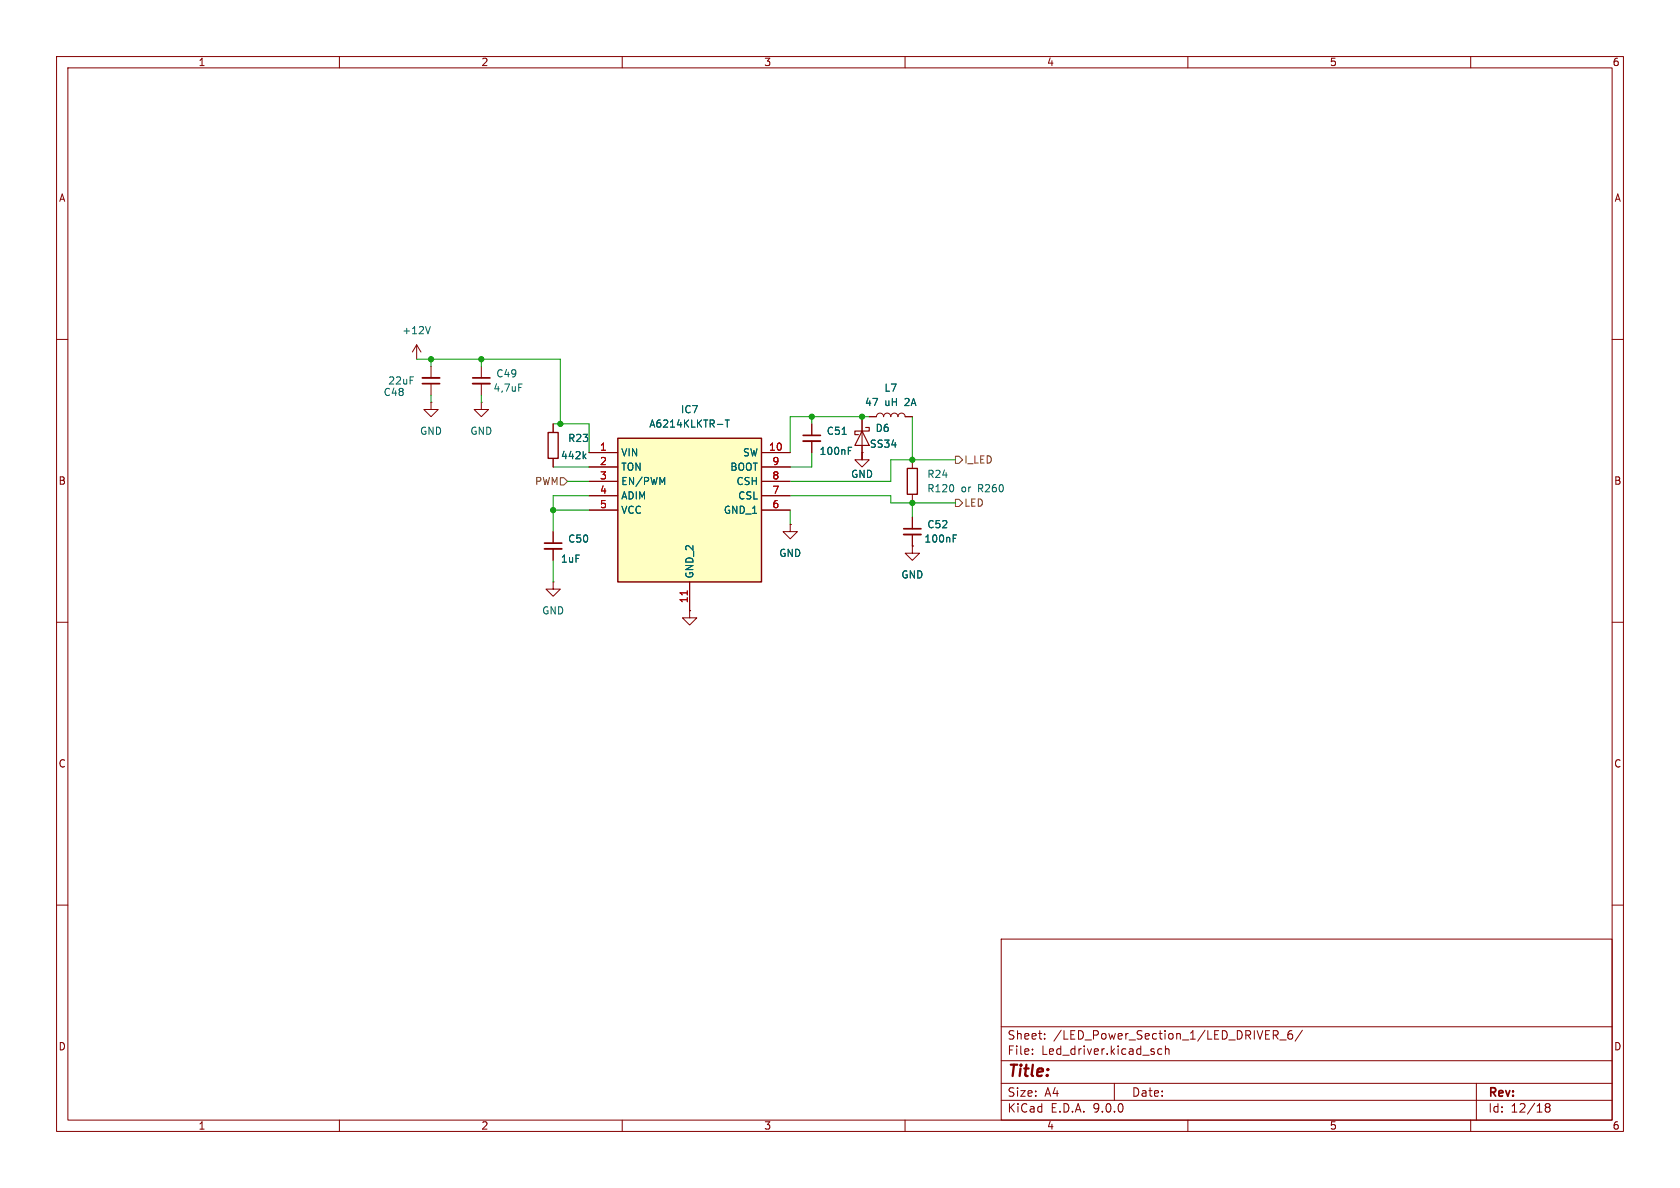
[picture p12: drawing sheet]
<svg xmlns="http://www.w3.org/2000/svg" width="297mm" height="210mm" viewBox="0 0 297 210" stroke-linecap="round" stroke-linejoin="round" font-family="sans-serif">
<g fill="none" stroke="#840000" stroke-width=".18">
<path d="M10 10h277v190h-277zM12 12h273v186h-273zM60 10v2M110 10v2M160 10v2M210 10v2M260 10v2M10 60h2M73.7 61l-.8 1.2M73.7 61l.7 1.2M73.7 61v2.5M76.2 71.1v1.3h1.3l-1.3 1.3-1.3-1.3h1.3"/>
<path d="M76.2 71.1h.1M76.2 64.8v2M76.2 67.8v2.1M85.1 71.1v1.3h1.3l-1.3 1.3-1.3-1.3h1.3M85.1 71.1h.1M85.1 64.8v2M85.1 67.8v2.1M97.8 74.9v1.5M285 60h2M97.8 81.1v1.5M97.8 94v2M97.8 97v2.1"/>
<path d="M10 110h2M97.8 102.9v1.2h1.3l-1.3 1.3-1.3-1.3h1.3M97.8 102.9h.1M121.9 108v1.2h1.3l-1.3 1.3-1.3-1.3h1.3M121.9 108h.1M285 110h2M10 160h2M177 166h108v32h-108zM285 160h2M60 198v2M110 198v2M160 198v2"/>
<path d="M177 194.5h108M177 191.5h108M177 187.5h108M177 181.5h108M182.5 186.3v.1M182.5 185.5v.1M184.7 183.6v.1M184.7 182.8v.1M197 191.5v3M205.4 185.5l-.4-.1-.3 .3v.4l.1 .2h.6M206 185.5l.2-.1 .4 .1 .1 .9M206 184.9v1.5"/>
<path d="M210 198v2M225.5 183l.5 .7M225.7 182.2l.3 .3-.1 .3-.2 .2M226.2 183.8h1.2M228.4 182.2a.59 .59 0 0 0-.7 .6v.6l.1 .2 .4 .1 .3-.1v-.5l-.1-.3h-.4l-.3 .3M230.2 182.1l-1.2 2M260 198v2M261 191.5v6.5M273.5 195.7l-.3-.2 .3-.4 .4 .1 .1 .2-.3 .3M273.5 195.7l-.3 .3v.5l.3 .1 .4-.1 .1-.2v-.4l-.3-.2M273.5 195.7h.2"/>
</g>
<path d="M74.7 67.8h3M83.6 66.8h3M96.3 96h3" fill="none" stroke="#840000" stroke-width=".3"/>
<path d="M74.7 66.8h3M83.6 67.8h3M96.3 97h3" fill="none" stroke="#840000" stroke-width=".33"/>
<path d="M96.9 76.5h1.8v4.5h-1.8z" fill="none" stroke="#840000" stroke-width=".24"/>
<path d="M76.1 57.7l-.4 1.3M91.7 67.9h.6M103.2 80.6l.4 .5M103.6 80.3l-.5 .4" fill="none" stroke="#006464" stroke-width=".18"/>
<path d="M109.2 77.5h25.4v25.4h-25.4z" fill="#ffffc2"/>
<path d="M109.2 77.5h25.4v25.4h-25.4z" fill="none" stroke="#840000" stroke-width=".25"/>
<g fill="none" stroke="#840000" stroke-width=".18">
<path d="M97.8 74.9v1.5M143.5 74.9v2.1M143.5 78v2M152.4 73.7v7.6h-1.3l1.3 1.3 1.3-1.3h-1.3v-1.3M153.7 73.7h1.2a.64 .64 0 0 1 .7-.7 .64 .64 0 0 1 .6 .7 .64 .64 0 0 1 .6-.7 .64 .64 0 0 1 .7 .7 .64 .64 0 0 1 .6-.7 .64 .64 0 0 1 .6 .7 .64 .64 0 0 1 .7-.7 .64 .64 0 0 1 .6 .7h1.3M97.8 81.1v1.5M97.8 94v2M97.8 97v2.1M104.1 80h5.1M104.1 82.6h5.1M104.1 85.1h5.1M104.1 87.6h5.1"/>
<path d="M104.1 90.2h5.1M134.6 80h5.1M134.6 82.6h5.1M134.6 85.1h5.1M134.6 87.6h5.1M134.6 90.2h5.1M139.7 92.7v1.3h1.3l-1.3 1.3-1.3-1.3h1.3M139.7 92.7h.1M152.4 80h.1M161.3 96.5v1.3h1.3l-1.3 1.3-1.3-1.3h1.3M161.3 96.5h.1M161.3 81.3v1.5"/>
<path d="M161.3 87.4v1.5M161.3 91.4v2.1M161.3 94.5v2M121.9 108h.1M121.9 102.9v5.1"/>
</g>
<path d="M126.8 75h1M128.2 74.2h.7M128.6 74.2v1.3M148.9 76.8h.7M150 79.7h.4M150 79.1h.6M103.2 80.6l.4 .5M103.6 80.3l-.5 .4M117.1 85.3l.4-.9v1.3M168.5 95.2h.4M168.5 94.6h.6" fill="none" stroke="#006464" stroke-width=".18"/>
<path d="M121.5 104.4v.8" fill="none" stroke="#a90000" stroke-width=".18"/>
<path d="M152.4 76.2l1.3 2.5h-2.6zM153 75.6h.7v.6h-2.6v.6h.7" fill="none" stroke="#840000" stroke-width=".2"/>
<path d="M160.4 82.8h1.8v4.6h-1.8z" fill="none" stroke="#840000" stroke-width=".24"/>
<path d="M142 77h3M159.8 93.5h3" fill="none" stroke="#840000" stroke-width=".3"/>
<path d="M142 78h3M159.8 94.5h3" fill="none" stroke="#840000" stroke-width=".33"/>
<path d="M99.1 84.5h.6l.6 .6-.6 .6h-.6zM168.9 80.6h.6l.7 .7-.7 .6h-.6zM168.9 88.3h.6l.7 .6-.7 .6h-.6z" fill="none" stroke="#725600" stroke-width=".18"/>
<g fill="none" stroke="#009600" stroke-width=".18">
<path d="M73.7 63.5h25.4v11.4M76.2 63.5v1.3M76.2 69.9v1.2M85.1 63.5v1.3M85.1 69.9v1.2M97.8 74.9h6.3v5.1M143.5 73.7v1.2M153.7 73.7h-14v6.3M161.3 73.7v7.6M97.8 99.1v3.8M97.8 90.2h6.3M97.8 82.6h6.3"/>
<path d="M100.3 85.1h3.8M104.1 87.6h-6.3v6.4M139.7 87.6h17.8v1.3h11.4M139.7 90.2v2.5M143.5 80v2.6h-3.8M152.4 80v1.3M161.3 88.9v2.5M168.9 81.3h-11.4v3.8h-17.8"/>
</g>
<g fill="#009600" stroke="#009600" stroke-width=".18">
<circle cx="85.1" cy="63.5" r=".46"/>
<circle cx="99.1" cy="74.9" r=".46"/>
<circle cx="76.2" cy="63.5" r=".46"/>
<circle cx="97.8" cy="90.2" r=".46"/>
<circle cx="143.5" cy="73.7" r=".46"/>
<circle cx="152.4" cy="73.7" r=".46"/>
<circle cx="161.3" cy="81.3" r=".46"/>
<circle cx="161.3" cy="88.9" r=".46"/>
</g>
<text font-size="2.8" fill="#840000" x="178" y="190.9">Title:</text>
<g font-size="2.1" fill="#840000">
<text x="178" y="184">Sheet:</text>
<text x="186.2" y="184">/LED_Power_Section_1/LED_DRIVER_6/</text>
<text x="178" y="186.7">File:</text>
<text x="184.1" y="186.7">Led_driver.kicad_sch</text>
<text x="178" y="196.9">KiCad</text>
<text x="178" y="194.1">Size:</text>
<text x="184.7" y="194.1">A4</text>
<text x="185.7" y="196.9">E.D.A.</text>
<text x="193.3" y="196.9">9.0.0</text>
<text x="200" y="194.1">Date:</text>
<text x="263" y="194.3">Rev:</text>
<text x="263" y="196.9">Id:</text>
<text x="267.1" y="196.9">12/18</text>
</g>
<g font-size="1.8" fill="#840000">
<text x="35" y="11.9">1</text>
<text x="85" y="11.9">2</text>
<text x="135" y="11.9">3</text>
<text x="185" y="11.9">4</text>
<text x="235" y="11.9">5</text>
<text x="285" y="11.9">6</text>
<text x="10.3" y="35.9">A</text>
<text x="285.3" y="35.9">A</text>
<text x="10.3" y="85.9">B</text>
<text x="285.3" y="85.9">B</text>
<text x="10.3" y="135.9">C</text>
<text x="285.3" y="135.9">C</text>
<text x="10.3" y="185.9">D</text>
<text x="285.3" y="185.9">D</text>
<text x="35" y="199.9">1</text>
<text x="85" y="199.9">2</text>
<text x="135" y="199.9">3</text>
<text x="185" y="199.9">4</text>
<text x="235" y="199.9">5</text>
<text x="285" y="199.9">6</text>
</g>
<g font-size="1.8" fill="#006464">
<text x="71" y="59.3">+12V</text>
<text x="67.7" y="70.2">C48</text>
<text x="68.5" y="68.2">22uF</text>
<text x="87.1" y="69.4">4,7uF</text>
<text x="87.6" y="66.9">C49</text>
<text x="152.8" y="72">47</text>
<text x="156.3" y="69.4">L7</text>
<text x="156.4" y="72">uH</text>
<text x="160.1" y="72">2A</text>
<text x="74.2" y="77.1">GND</text>
<text x="83.1" y="77.1">GND</text>
<text x="114.7" y="75.8">A6214KLKTR-T</text>
<text x="120.3" y="73.3">IC7</text>
<text x="146.1" y="77.1">C51</text>
<text x="154.7" y="76.6">D6</text>
<text x="99.1" y="81.4">442k</text>
<text x="100.3" y="78.3">R23</text>
<text x="109.7" y="80.9">VIN</text>
<text x="109.7" y="83.4">TON</text>
<text x="129" y="83.4">BOOT</text>
<text x="131.2" y="80.9">SW</text>
<text x="144.8" y="80.6">100nF</text>
<text x="153.7" y="79.3">SS34</text>
<text x="109.7" y="86">EN/PWM</text>
<text x="109.7" y="88.5">ADIM</text>
<text x="130.1" y="86">CSH</text>
<text x="130.4" y="88.5">CSL</text>
<text x="150.4" y="84.7">GND</text>
<text x="163.8" y="84.7">R24</text>
<text x="163.8" y="87.2">R120</text>
<text x="169.9" y="87.2">or</text>
<text x="173" y="87.2">R260</text>
<text x="109.7" y="91">VCC</text>
<text x="127.9" y="91">GND_1</text>
<text x="163.8" y="93.6">C52</text>
<text x="99.1" y="99.7">1uF</text>
<text x="100.3" y="96.1">C50</text>
<text x="137.7" y="98.7">GND</text>
<text x="163.3" y="96.1">100nF</text>
<text x="122.8" y="102.4" transform="rotate(-90 122.8 102.4)">GND_2</text>
<text x="159.3" y="102.5">GND</text>
<text x="95.8" y="108.8">GND</text>
</g>
<g font-size="1.8" fill="#a90000">
<text x="106" y="79.8">1</text>
<text x="106" y="82.3">2</text>
<text x="135.8" y="79.8">10</text>
<text x="136.5" y="82.3">9</text>
<text x="106" y="84.8">3</text>
<text x="106" y="87.4">4</text>
<text x="106" y="89.9">5</text>
<text x="136.5" y="84.8">8</text>
<text x="136.5" y="87.4">7</text>
<text x="136.5" y="89.9">6</text>
<text x="121.7" y="106.7" transform="rotate(-90 121.7 106.7)">11</text>
</g>
<g font-size="1.8" fill="#725600">
<text x="170.4" y="82.1">I_LED</text>
<text x="94.5" y="86">PWM</text>
<text x="170.4" y="89.8">LED</text>
</g>
</svg>
